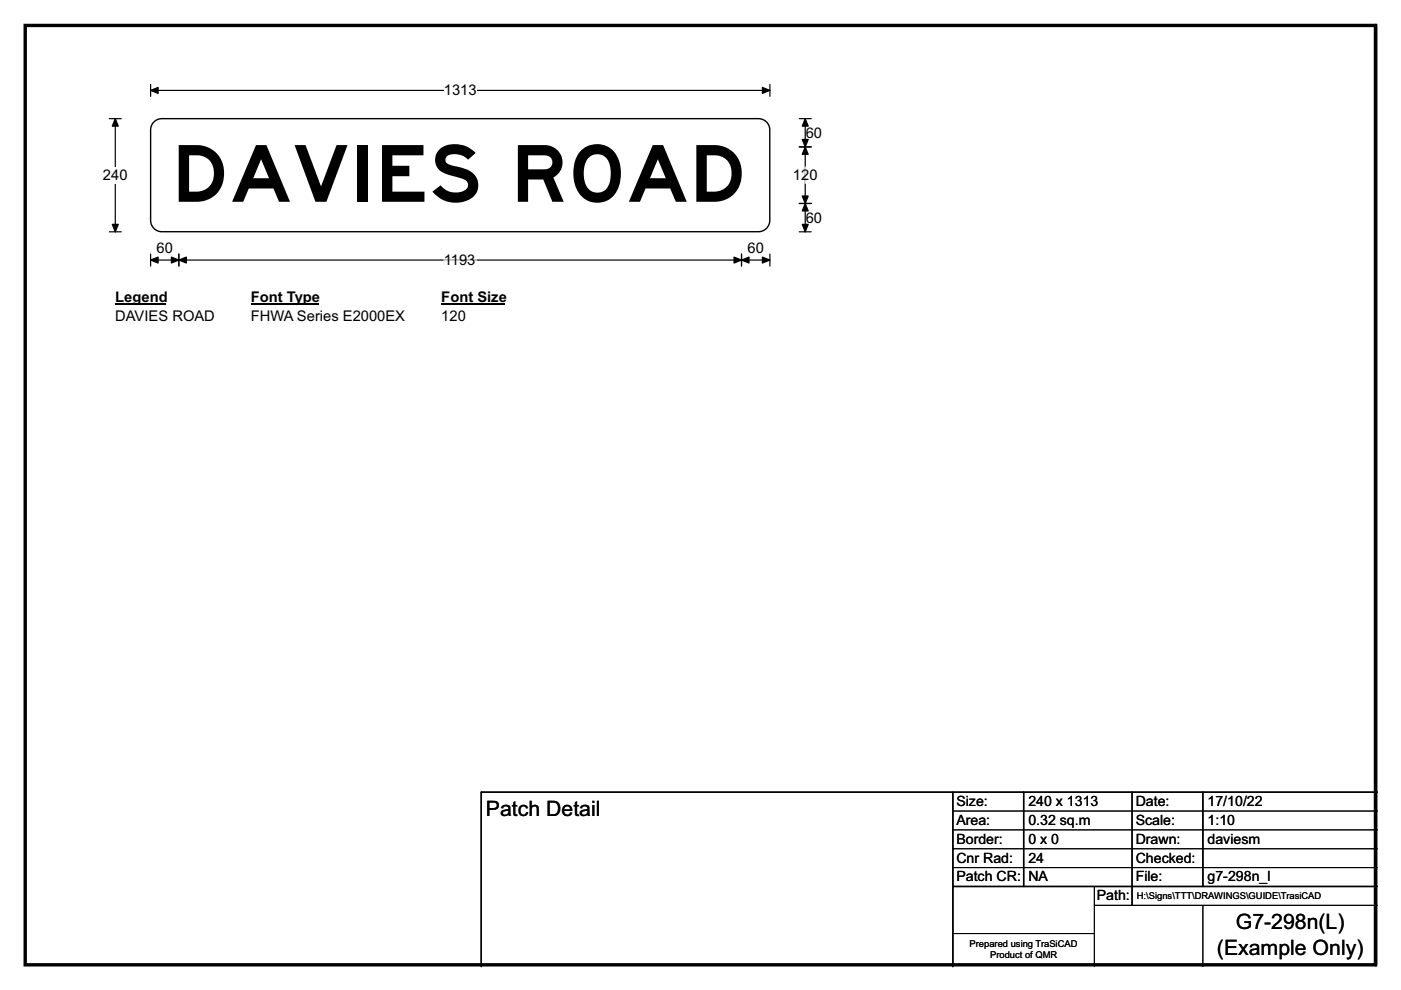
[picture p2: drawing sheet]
<svg xmlns="http://www.w3.org/2000/svg" width="297mm" height="210mm" viewBox="0 0 297 210" stroke-linecap="round" stroke-linejoin="round" font-family="sans-serif">
<path d="M5.3 5.4h286.3v199.2h-286.3zM291.6 5.4v199.2z" fill="none" stroke="#000" stroke-width=".72"/>
<path d="M31.9 19.2h131.3M31.9 17.9v2.5M163.2 17.9v2.5" fill="none" stroke="#000" stroke-width=".25"/>
<g fill="#000" stroke="#000" stroke-width=".25">
<path d="M31.9 19.2l1.6-.7v1.3z" fill-rule="evenodd"/>
<path d="M161.6 18.5l1.6 .7-1.6 .6z" fill-rule="evenodd"/>
</g>
<path d="M94.1 17.4h6.9v3.5h-6.9z" fill="#fff"/>
<path d="M23.2 25.2h2.5M24.4 25.2v24M23.2 49.2h2.5M31.9 55.2h131.3M31.9 53.9v2.5M37.9 53.9v2.5M157.2 53.9v2.5M163.2 53.9v2.5" fill="none" stroke="#000" stroke-width=".25"/>
<g fill="#000" stroke="#000" stroke-width=".25">
<path d="M24.4 25.2l.7 1.6h-1.3z" fill-rule="evenodd"/>
<path d="M23.8 47.6h1.3l-.7 1.6z" fill-rule="evenodd"/>
<path d="M31.9 55.2l1.6-.7v1.3z" fill-rule="evenodd"/>
<path d="M37.9 55.2l1.6-.7v1.3z" fill-rule="evenodd"/>
<path d="M36.3 54.5l1.6 .7-1.6 .6z" fill-rule="evenodd"/>
<path d="M155.6 54.5l1.6 .7-1.6 .6z" fill-rule="evenodd"/>
<path d="M157.2 55.2l1.6-.7v1.3z" fill-rule="evenodd"/>
<path d="M161.6 54.5l1.6 .7-1.6 .6z" fill-rule="evenodd"/>
</g>
<path d="M94.1 55.2h6.9" fill="none" stroke="#fff" stroke-width=".25"/>
<path d="M21.8 35.4h5.2v3.5h-5.2z" fill="#fff"/>
<path d="M169.5 31.2h2.5M169.5 25.2h2.5M170.7 25.2v24M169.5 43.2h2.5M169.5 49.2h2.5" fill="none" stroke="#000" stroke-width=".25"/>
<g fill="#000" stroke="#000" stroke-width=".25">
<path d="M170.7 31.2l.7 1.5h-1.3z" fill-rule="evenodd"/>
<path d="M170.7 25.2l.7 1.6h-1.3z" fill-rule="evenodd"/>
<path d="M170.1 29.6h1.3l-.7 1.6z" fill-rule="evenodd"/>
<path d="M170.1 41.6h1.3l-.7 1.6z" fill-rule="evenodd"/>
<path d="M170.7 43.2l.7 1.5h-1.3z" fill-rule="evenodd"/>
<path d="M170.1 47.6h1.3l-.7 1.6z" fill-rule="evenodd"/>
</g>
<path d="M170.7 35.4v3.5" fill="none" stroke="#fff" stroke-width=".25"/>
<path d="M24.4 61.2h10.8v3.4h-10.8z" fill="#fff"/>
<path d="M24.4 64.4h10.8" fill="none" stroke="#000" stroke-width=".32"/>
<path d="M53.2 61.2h14.4v3.4h-14.4z" fill="#fff"/>
<path d="M53.2 64.4h14.4" fill="none" stroke="#000" stroke-width=".32"/>
<path d="M93.6 61.2h13.4v3.4h-13.4z" fill="#fff"/>
<path d="M93.6 64.4h13.4" fill="none" stroke="#000" stroke-width=".32"/>
<g fill="#fff">
<path d="M24.4 65.3h21.3v3.5h-21.3z"/>
<path d="M53.2 65.3h32.9v3.5h-32.9z"/>
<path d="M93.6 65.3h5.2v3.5h-5.2z"/>
</g>
<path d="M32.8 25.7l1-.5h.5h126.5a2.4 2.4 0 0 1 2.4 2.4v19.1a2.41 2.41 0 0 1-2.4 2.4h-126.5a2.39 2.39 0 0 1-2.4-2.4v-19.1a2.38 2.38 0 0 1 .9-1.9z" fill-rule="evenodd" fill="#fff" stroke="#fff" stroke-width=".21"/>
<path d="M32.8 25.7l1-.5h.5h126.5a2.4 2.4 0 0 1 2.4 2.4v19.1a2.41 2.41 0 0 1-2.4 2.4h-126.5a2.39 2.39 0 0 1-2.4-2.4v-19.1a2.38 2.38 0 0 1 .9-1.9zM202 168v37M217 168v20M240 168v24M255 168v20M292 168h-190v37M202 188h90" fill="none" stroke="#000" stroke-width=".3"/>
<path d="M202 172h90M202 176h90M202 180h90M202 184h90M202 198h30M232 188v17M232 192h60M255 192v13" fill="none" stroke="#000" stroke-width=".21"/>
<text font-size="16.7" x="36.3" y="42.8">DAVIES ROAD</text>
<g font-size="4.5">
<text x="103" y="173.1">Patch Detail</text>
<text x="262" y="197.1">G7-298n(L)</text>
<text x="258" y="202.6">(Example Only)</text>
</g>
<g font-size="3.1">
<text x="94.1" y="20.2">1313</text>
<text x="170.8" y="29.2">60</text>
<text x="21.8" y="38.2">240</text>
<text x="168.1" y="38.2">120</text>
<text x="170.8" y="47.2">60</text>
<text x="33.2" y="53.8">60</text>
<text x="158.5" y="53.8">60</text>
<text x="94.1" y="56.2">1193</text>
<text x="24.4" y="64">Legend</text>
<text x="53.2" y="64">Font Type</text>
<text x="93.6" y="64">Font Size</text>
<text x="24.4" y="68.1">DAVIES ROAD</text>
<text x="53.2" y="68.1">FHWA Series E2000EX</text>
<text x="93.6" y="68.1">120</text>
</g>
<g font-size="3">
<text x="202.8" y="171">Size:</text>
<text x="218" y="171">240 x 1313</text>
<text x="240.8" y="171">Date:</text>
<text x="256" y="171">17/10/22</text>
<text x="202.8" y="175">Area:</text>
<text x="202.8" y="179">Border:</text>
<text x="218" y="175">0.32 sq.m</text>
<text x="218" y="179">0 x 0</text>
<text x="240.8" y="175">Scale:</text>
<text x="240.8" y="179">Drawn:</text>
<text x="256" y="175">1:10</text>
<text x="256" y="179">daviesm</text>
<text x="202.8" y="183">Cnr Rad:</text>
<text x="218" y="183">24</text>
<text x="240.8" y="183">Checked:</text>
<text x="202.8" y="187">Patch CR:</text>
<text x="218" y="187">NA</text>
<text x="232.5" y="191">Path:</text>
<text x="240.8" y="187">File:</text>
<text x="256" y="187">g7-298n_l</text>
</g>
<g font-size="2">
<text x="241" y="190.6">H:\Signs\TTT\DRAWINGS\GUIDE\TrasiCAD</text>
<text x="205.6" y="200.8">Prepared using TraSiCAD</text>
<text x="209.9" y="203.2">Product of QMR</text>
</g>
</svg>
